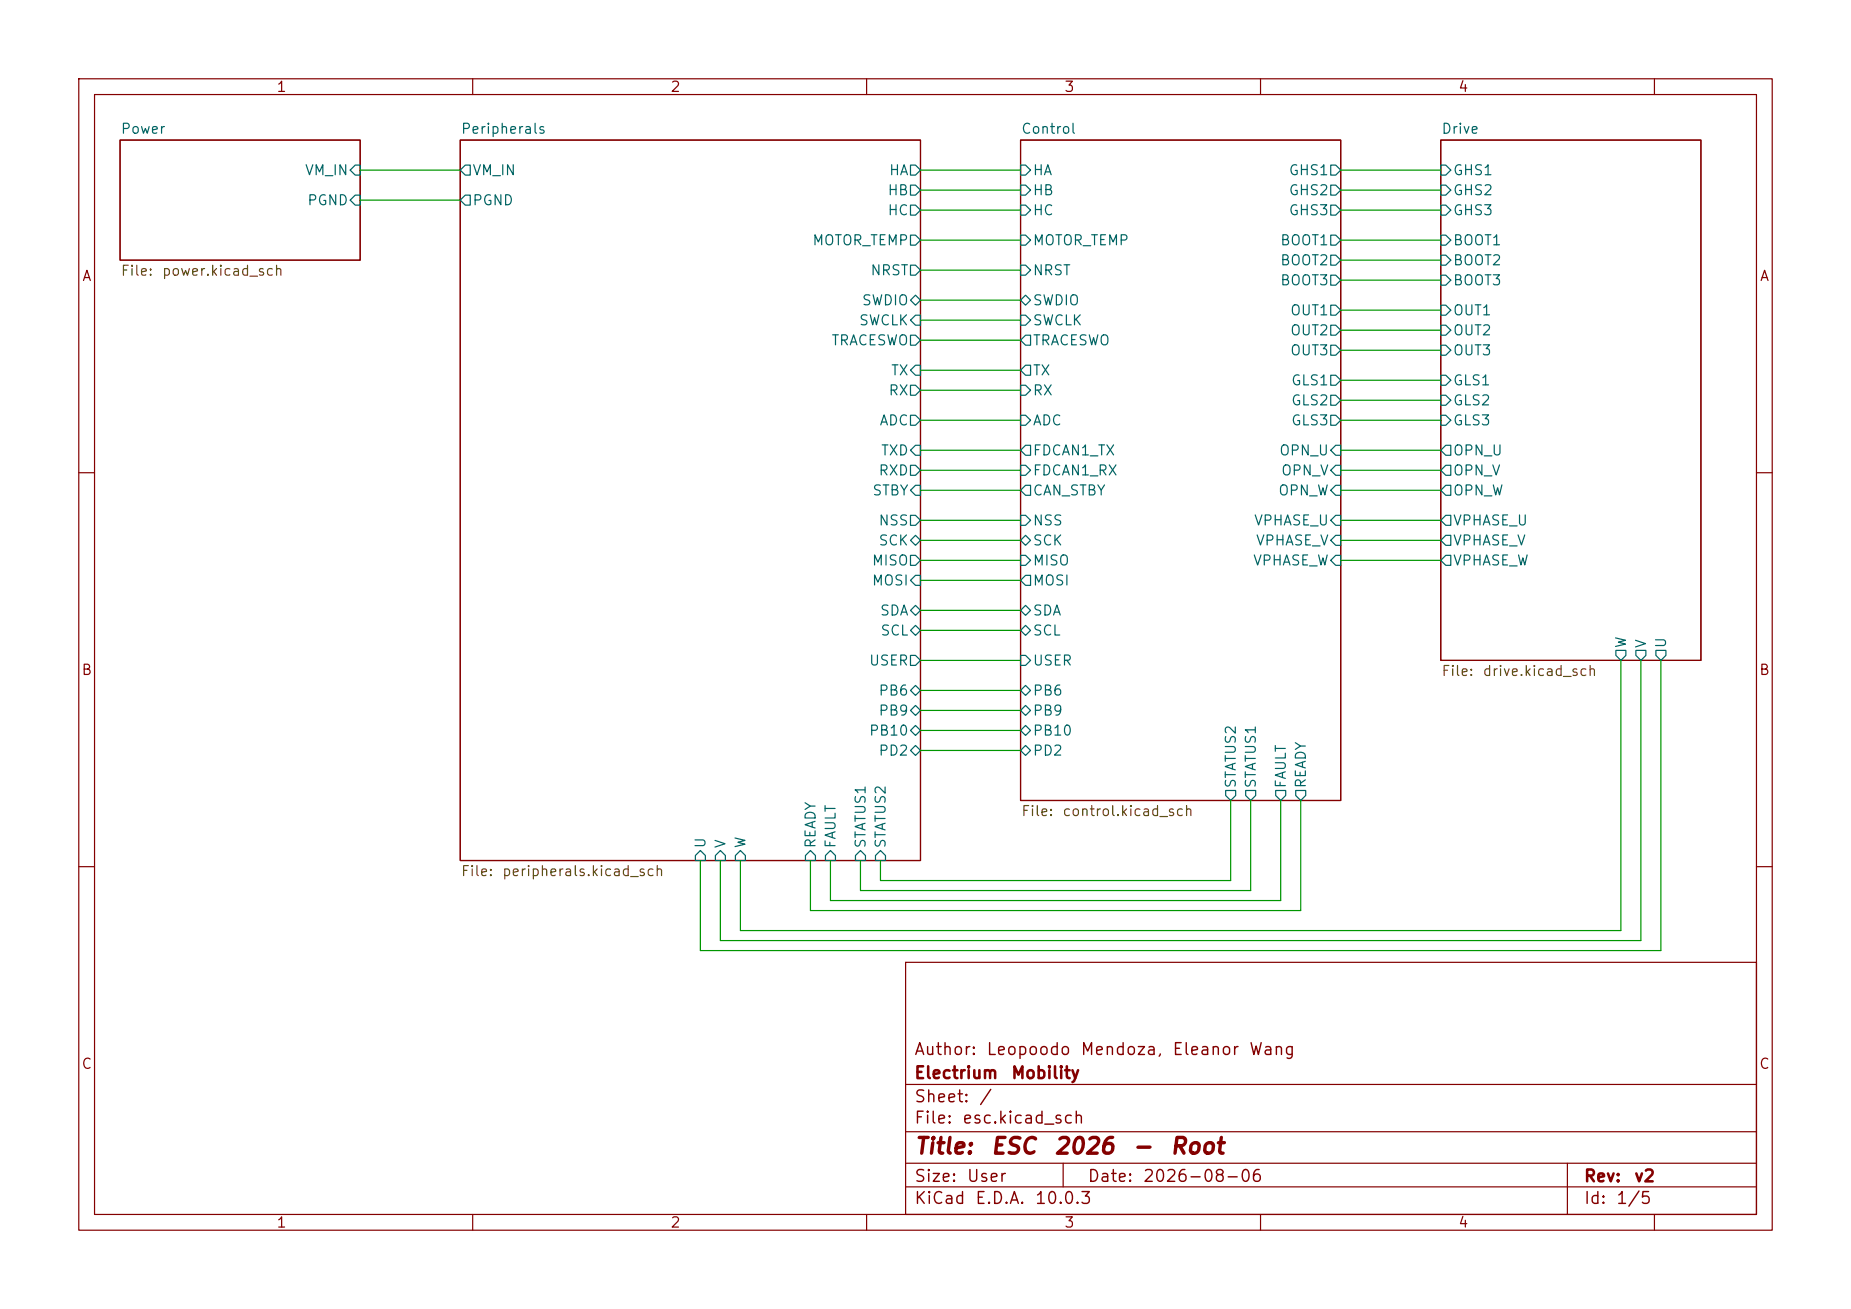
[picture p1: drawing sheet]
<svg xmlns="http://www.w3.org/2000/svg" width="235mm" height="166mm" viewBox="0 0 235 166" stroke-linecap="round" stroke-linejoin="round" font-family="sans-serif">
<g fill="none" stroke="#840000" stroke-width=".15">
<path d="M10 10h214.9v146.1h-214.9zM12 12h211v142.1h-211zM15.2 17.8h30.5v15.2h-30.5zM58.4 17.8h58.4v91.4h-58.4zM60 10v2M110 10v2M129.5 17.8h40.7v83.8h-40.7zM160 10v2M182.9 17.8h33v66h-33zM210 10v2M10 60h2M223 60h1.9"/>
<path d="M10 110h2M223 110h1.9M114.9 122.1h108.1v32h-108.1zM114.9 137.6h108.1M60 154.1v2M110 154.1v2M114.9 150.6h108.1M114.9 147.6h108.1M114.9 143.6h108.1M134.9 147.6v3M160 154.1v2M199 147.6v6.5"/>
<path d="M210 154.1v2"/>
</g>
<g fill="none" stroke="#006464" stroke-width=".15">
<path d="M44.4 21.6l.7-.6h.6v1.2h-.6zM44.4 25.4l.7-.6h.6v1.2h-.6zM59.1 21h.6v1.2h-.6l-.7-.6zM59.1 24.8h.6v1.2h-.6l-.7-.6zM115.6 33.7h.6l.6 .6-.6 .6h-.6zM115.6 38.1l.6-.6 .6 .6-.6 .6zM115.6 21h.6l.6 .6-.6 .6h-.6zM115.6 23.5h.6l.6 .6-.6 .7h-.6zM115.6 26h.6l.6 .7-.6 .6h-.6zM115.6 29.8h.6l.6 .7-.6 .6h-.6zM129.5 33.7h.7l.6 .6-.6 .6h-.7zM129.5 38.1l.7-.6 .6 .6-.6 .6z"/>
<path d="M129.5 21h.7l.6 .6-.6 .6h-.7zM129.5 23.5h.7l.6 .6-.6 .7h-.7zM129.5 26h.7l.6 .7-.6 .6h-.7zM129.5 29.8h.7l.6 .7-.6 .6h-.7zM168.9 26h.6l.7 .7-.7 .6h-.6zM168.9 21h.6l.7 .6-.7 .6h-.6zM168.9 29.8h.6l.7 .7-.7 .6h-.6zM168.9 23.5h.6l.7 .6-.7 .7h-.6zM168.9 34.9h.6l.7 .7-.7 .6h-.6zM168.9 32.4h.6l.7 .6-.7 .7h-.6zM168.9 38.7h.6l.7 .7-.7 .6h-.6zM182.9 23.5h.6l.6 .6-.6 .7h-.6z"/>
<path d="M182.9 21h.6l.6 .6-.6 .6h-.6zM182.9 26h.6l.6 .7-.6 .6h-.6zM182.9 34.9h.6l.6 .7-.6 .6h-.6zM182.9 38.7h.6l.6 .7-.6 .6h-.6zM182.9 29.8h.6l.6 .7-.6 .6h-.6zM182.9 32.4h.6l.6 .6-.6 .7h-.6zM115.6 42.5h.6l.6 .7-.6 .6h-.6zM115.6 59.1h.6l.6 .6-.6 .6h-.6zM115.6 48.9h.6l.6 .6-.6 .7h-.6zM115.6 52.7h.6l.6 .6-.6 .7h-.6zM116.2 40h.6v1.3h-.6l-.6-.7zM116.2 56.5h.6v1.3h-.6l-.6-.6z"/>
<path d="M116.2 46.4h.6v1.2h-.6l-.6-.6zM129.5 40h.7l.6 .6-.6 .7h-.7zM129.5 59.1h.7l.6 .6-.6 .6h-.7zM129.5 48.9h.7l.6 .6-.6 .7h-.7zM129.5 52.7h.7l.6 .6-.6 .7h-.7zM130.2 42.5h.6v1.3h-.6l-.7-.6zM130.2 56.5h.6v1.3h-.6l-.7-.6zM130.2 46.4h.6v1.2h-.6l-.7-.6zM168.9 47.6h.6l.7 .7-.7 .6h-.6zM168.9 52.7h.6l.7 .6-.7 .7h-.6zM168.9 50.2h.6l.7 .6-.7 .6h-.6zM168.9 41.3h.6l.7 .6-.7 .6h-.6z"/>
<path d="M168.9 43.8h.6l.7 .7-.7 .6h-.6zM169.5 56.5h.7v1.3h-.7l-.6-.6zM169.5 59.1h.7v1.2h-.7l-.6-.6zM182.9 52.7h.6l.6 .6-.6 .7h-.6zM182.9 50.2h.6l.6 .6-.6 .6h-.6zM182.9 41.3h.6l.6 .6-.6 .6h-.6zM182.9 43.8h.6l.6 .7-.6 .6h-.6zM182.9 47.6h.6l.6 .7-.6 .6h-.6zM183.5 56.5h.6v1.3h-.6l-.6-.6zM183.5 59.1h.6v1.2h-.6l-.6-.6zM115.6 68.6l.6-.7 .6 .7-.6 .6zM115.6 65.4h.6l.6 .6-.6 .7h-.6z"/>
<path d="M115.6 70.5h.6l.6 .6-.6 .7h-.6zM116.2 61.6h.6v1.3h-.6l-.6-.7zM116.2 73h.6v1.3h-.6l-.6-.6zM116.2 76.8l.6 .7-.6 .6-.6-.6zM129.5 70.5h.7l.6 .6-.6 .7h-.7zM129.5 65.4h.7l.6 .6-.6 .7h-.7zM129.5 77.5l.7-.7 .6 .7-.6 .6zM130.2 61.6h.6v1.3h-.6l-.7-.7zM130.2 67.9l.6 .7-.6 .6-.7-.6zM130.2 73h.6v1.3h-.6l-.7-.6zM169.5 61.6h.7v1.3h-.7l-.6-.7zM169.5 65.4h.7v1.3h-.7l-.6-.7z"/>
<path d="M169.5 67.9h.7v1.3h-.7l-.6-.6zM169.5 70.5h.7v1.3h-.7l-.6-.7zM183.5 61.6h.6v1.3h-.6l-.6-.7zM183.5 65.4h.6v1.3h-.6l-.6-.7zM183.5 70.5h.6v1.3h-.6l-.6-.7zM183.5 67.9h.6v1.3h-.6l-.6-.6zM115.6 80l.6-.6 .6 .6-.6 .6zM115.6 83.2h.6l.6 .6-.6 .7h-.6zM115.6 92.7l.6-.6 .6 .6-.6 .6zM115.6 90.2l.6-.7 .6 .7-.6 .6zM116.2 87l.6 .6-.6 .7-.6-.7zM116.2 94.6l.6 .6-.6 .7-.6-.7z"/>
<path d="M129.5 80l.7-.6 .6 .6-.6 .6zM129.5 83.2h.7l.6 .6-.6 .7h-.7zM129.5 87.6l.7-.6 .6 .6-.6 .7zM129.5 90.2l.7-.7 .6 .7-.6 .6zM129.5 95.2l.7-.6 .6 .6-.6 .7zM129.5 92.7l.7-.6 .6 .6-.6 .6zM205.1 82.5h1.3v.7l-.7 .6-.6-.6zM207.6 82.5h1.3v.7l-.6 .6-.7-.6zM210.2 82.5h1.3v.7l-.7 .6-.6-.6zM88.9 107.9l.6 .7v.6h-1.2v-.6zM91.4 107.9l.7 .7v.6h-1.3v-.6zM94 107.9l.6 .7v.6h-1.3v-.6z"/>
<path d="M102.9 107.9l.6 .7v.6h-1.3v-.6zM105.4 107.9l.6 .7v.6h-1.2v-.6zM109.2 107.9l.7 .7v.6h-1.3v-.6zM111.8 107.9l.6 .7v.6h-1.3v-.6zM155.6 100.3h1.2v.7l-.6 .6-.6-.6zM158.1 100.3h1.3v.7l-.7 .6-.6-.6zM161.9 100.3h1.3v.7l-.6 .6-.7-.6zM164.5 100.3h1.2v.7l-.6 .6-.6-.6z"/>
</g>
<g fill="none" stroke="#009600" stroke-width=".15">
<path d="M45.7 21.6h12.7M45.7 25.4h12.7M116.8 24.1h12.7M116.8 26.7h12.7M116.8 21.6h12.7M116.8 30.5h12.7M116.8 34.3h12.7M116.8 38.1h12.7M170.2 24.1h12.7M170.2 26.7h12.7M170.2 21.6h12.7M170.2 30.5h12.7"/>
<path d="M170.2 33h12.7M170.2 39.4h12.7M170.2 35.6h12.7M116.8 49.5h12.7M116.8 57.2h12.7M116.8 53.3h12.7M116.8 59.7h12.7M116.8 40.6h12.7M116.8 43.2h12.7M116.8 47h12.7M170.2 57.2h12.7M170.2 53.3h12.7"/>
<path d="M170.2 59.7h12.7M170.2 41.9h12.7M170.2 44.5h12.7M170.2 48.3h12.7M170.2 50.8h12.7M116.8 66h12.7M116.8 68.6h12.7M116.8 71.1h12.7M116.8 77.5h12.7M116.8 73.7h12.7M116.8 62.2h12.7M170.2 66h12.7"/>
<path d="M170.2 68.6h12.7M170.2 71.1h12.7M170.2 62.2h12.7M116.8 80h12.7M116.8 92.7h12.7M116.8 95.2h12.7M116.8 83.8h12.7M116.8 87.6h12.7M116.8 90.2h12.7M205.7 83.8v34.3h-111.7v-8.9M208.3 83.8v35.6h-116.9v-10.2M210.8 83.8v36.8h-121.9v-11.4"/>
<path d="M156.2 101.6v10.2h-44.4v-2.6M158.7 101.6v11.4h-49.5v-3.8M162.6 101.6v12.7h-57.2v-5.1M165.1 101.6v14h-62.2v-6.4"/>
</g>
<g font-size="2" fill="#840000">
<text x="116" y="147">Title:</text>
<text x="125.6" y="147">ESC</text>
<text x="133.7" y="147">2026</text>
<text x="143.6" y="147">-</text>
<text x="148.4" y="147">Root</text>
</g>
<g font-size="1.5" fill="#840000">
<text x="115.9" y="137.3">Electrium</text>
<text x="115.9" y="134.3">Author:</text>
<text x="125.1" y="134.3">Leopoodo</text>
<text x="128.3" y="137.3">Mobility</text>
<text x="137" y="134.3">Mendoza,</text>
<text x="148.7" y="134.3">Eleanor</text>
<text x="158.4" y="134.3">Wang</text>
<text x="115.9" y="143">File:</text>
<text x="115.9" y="140.3">Sheet:</text>
<text x="122" y="143">esc.kicad_sch</text>
<text x="124.2" y="140.3">/</text>
<text x="115.9" y="153.2">KiCad</text>
<text x="115.9" y="150.4">Size:</text>
<text x="122.6" y="150.4">User</text>
<text x="123.7" y="153.2">E.D.A.</text>
<text x="131.3" y="153.2">10.0.3</text>
<text x="137.9" y="150.4">Date:</text>
<text x="145" y="150.4">2026-08-06</text>
<text x="200.9" y="150.4">Rev:</text>
<text x="200.9" y="153.2">Id:</text>
<text x="205" y="153.2">1/5</text>
<text x="207.3" y="150.4">v2</text>
</g>
<g font-size="1.3" fill="#840000">
<text x="35" y="12">1</text>
<text x="85" y="12">2</text>
<text x="135" y="12">3</text>
<text x="185" y="12">4</text>
<text x="10.3" y="36">A</text>
<text x="223.3" y="36">A</text>
<text x="10.3" y="86">B</text>
<text x="223.2" y="86">B</text>
<text x="10.3" y="136">C</text>
<text x="223.2" y="136">C</text>
<text x="35" y="156.1">1</text>
<text x="85" y="156.1">2</text>
<text x="135" y="156.1">3</text>
<text x="185" y="156.1">4</text>
</g>
<g font-size="1.3" fill="#006464">
<text x="15.2" y="17.3">Power</text>
<text x="58.4" y="17.3">Peripherals</text>
<text x="129.5" y="17.3">Control</text>
<text x="182.9" y="17.3">Drive</text>
<text x="38.6" y="22.6">VM_IN</text>
<text x="59.9" y="22.6">VM_IN</text>
<text x="112.8" y="22.6">HA</text>
<text x="131" y="22.6">HA</text>
<text x="163.5" y="22.6">GHS1</text>
<text x="184.3" y="22.6">GHS1</text>
<text x="38.9" y="26.4">PGND</text>
<text x="59.9" y="26.4">PGND</text>
<text x="112.6" y="25.1">HB</text>
<text x="112.6" y="27.6">HC</text>
<text x="131" y="25.1">HB</text>
<text x="131" y="27.6">HC</text>
<text x="163.5" y="27.6">GHS3</text>
<text x="163.5" y="25.1">GHS2</text>
<text x="184.3" y="25.1">GHS2</text>
<text x="184.3" y="27.6">GHS3</text>
<text x="103" y="31.5">MOTOR_TEMP</text>
<text x="110.4" y="35.3">NRST</text>
<text x="131" y="35.3">NRST</text>
<text x="131" y="31.5">MOTOR_TEMP</text>
<text x="162.4" y="31.5">BOOT1</text>
<text x="162.4" y="34">BOOT2</text>
<text x="184.3" y="31.5">BOOT1</text>
<text x="184.3" y="34">BOOT2</text>
<text x="108.9" y="41.6">SWCLK</text>
<text x="109.3" y="39.1">SWDIO</text>
<text x="131" y="41.6">SWCLK</text>
<text x="131" y="39.1">SWDIO</text>
<text x="162.4" y="36.5">BOOT3</text>
<text x="163.7" y="40.3">OUT1</text>
<text x="184.3" y="36.5">BOOT3</text>
<text x="184.3" y="40.3">OUT1</text>
<text x="105.4" y="44.2">TRACESWO</text>
<text x="113" y="48">TX</text>
<text x="131" y="44.2">TRACESWO</text>
<text x="131" y="48">TX</text>
<text x="163.7" y="42.9">OUT2</text>
<text x="163.7" y="45.4">OUT3</text>
<text x="184.3" y="42.9">OUT2</text>
<text x="184.3" y="45.4">OUT3</text>
<text x="112.7" y="50.5">RX</text>
<text x="131" y="50.5">RX</text>
<text x="163.8" y="49.2">GLS1</text>
<text x="163.8" y="51.8">GLS2</text>
<text x="184.3" y="51.8">GLS2</text>
<text x="184.3" y="49.2">GLS1</text>
<text x="111.5" y="54.3">ADC</text>
<text x="111.7" y="58.1">TXD</text>
<text x="131" y="58.1">FDCAN1_TX</text>
<text x="131" y="54.3">ADC</text>
<text x="162.3" y="58.1">OPN_U</text>
<text x="163.8" y="54.3">GLS3</text>
<text x="184.3" y="54.3">GLS3</text>
<text x="184.3" y="58.1">OPN_U</text>
<text x="110.6" y="63.2">STBY</text>
<text x="111.4" y="60.7">RXD</text>
<text x="131" y="60.7">FDCAN1_RX</text>
<text x="131" y="63.2">CAN_STBY</text>
<text x="162.2" y="63.2">OPN_W</text>
<text x="162.5" y="60.7">OPN_V</text>
<text x="184.3" y="63.2">OPN_W</text>
<text x="184.3" y="60.7">OPN_V</text>
<text x="111.4" y="69.6">SCK</text>
<text x="111.4" y="67">NSS</text>
<text x="131" y="69.6">SCK</text>
<text x="131" y="67">NSS</text>
<text x="159.1" y="67">VPHASE_U</text>
<text x="159.3" y="69.6">VPHASE_V</text>
<text x="184.3" y="67">VPHASE_U</text>
<text x="184.3" y="69.6">VPHASE_V</text>
<text x="110.6" y="74.6">MOSI</text>
<text x="110.6" y="72.1">MISO</text>
<text x="131" y="74.6">MOSI</text>
<text x="131" y="72.1">MISO</text>
<text x="159" y="72.1">VPHASE_W</text>
<text x="184.3" y="72.1">VPHASE_W</text>
<text x="111.6" y="78.4">SDA</text>
<text x="111.7" y="81">SCL</text>
<text x="131" y="81">SCL</text>
<text x="131" y="78.4">SDA</text>
<text x="206.7" y="82.4" transform="rotate(-90 206.7 82.4)">W</text>
<text x="209.3" y="82.4" transform="rotate(-90 209.3 82.4)">V</text>
<text x="211.8" y="82.4" transform="rotate(-90 211.8 82.4)">U</text>
<text x="110.2" y="84.8">USER</text>
<text x="111.4" y="88.6">PB6</text>
<text x="131" y="84.8">USER</text>
<text x="131" y="88.6">PB6</text>
<text x="110.2" y="93.7">PB10</text>
<text x="111.4" y="91.1">PB9</text>
<text x="131" y="91.1">PB9</text>
<text x="131" y="93.7">PB10</text>
<text x="111.4" y="96.2">PD2</text>
<text x="131" y="96.2">PD2</text>
<text x="157.2" y="100.1" transform="rotate(-90 157.2 100.1)">STATUS2</text>
<text x="159.7" y="100.1" transform="rotate(-90 159.7 100.1)">STATUS1</text>
<text x="163.5" y="100.1" transform="rotate(-90 163.5 100.1)">FAULT</text>
<text x="166.1" y="100.1" transform="rotate(-90 166.1 100.1)">READY</text>
<text x="89.9" y="107.8" transform="rotate(-90 89.9 107.8)">U</text>
<text x="92.4" y="107.8" transform="rotate(-90 92.4 107.8)">V</text>
<text x="95" y="107.8" transform="rotate(-90 95 107.8)">W</text>
<text x="103.8" y="107.8" transform="rotate(-90 103.8 107.8)">READY</text>
<text x="106.4" y="107.8" transform="rotate(-90 106.4 107.8)">FAULT</text>
<text x="110.2" y="107.8" transform="rotate(-90 110.2 107.8)">STATUS1</text>
<text x="112.7" y="107.8" transform="rotate(-90 112.7 107.8)">STATUS2</text>
</g>
<g font-size="1.3" fill="#725600">
<text x="15.2" y="35.3">File:</text>
<text x="20.5" y="35.3">power.kicad_sch</text>
<text x="182.9" y="86.1">File:</text>
<text x="188.1" y="86.1">drive.kicad_sch</text>
<text x="129.5" y="103.9">File:</text>
<text x="134.8" y="103.9">control.kicad_sch</text>
<text x="58.4" y="111.5">File:</text>
<text x="63.6" y="111.5">peripherals.kicad_sch</text>
</g>
</svg>
